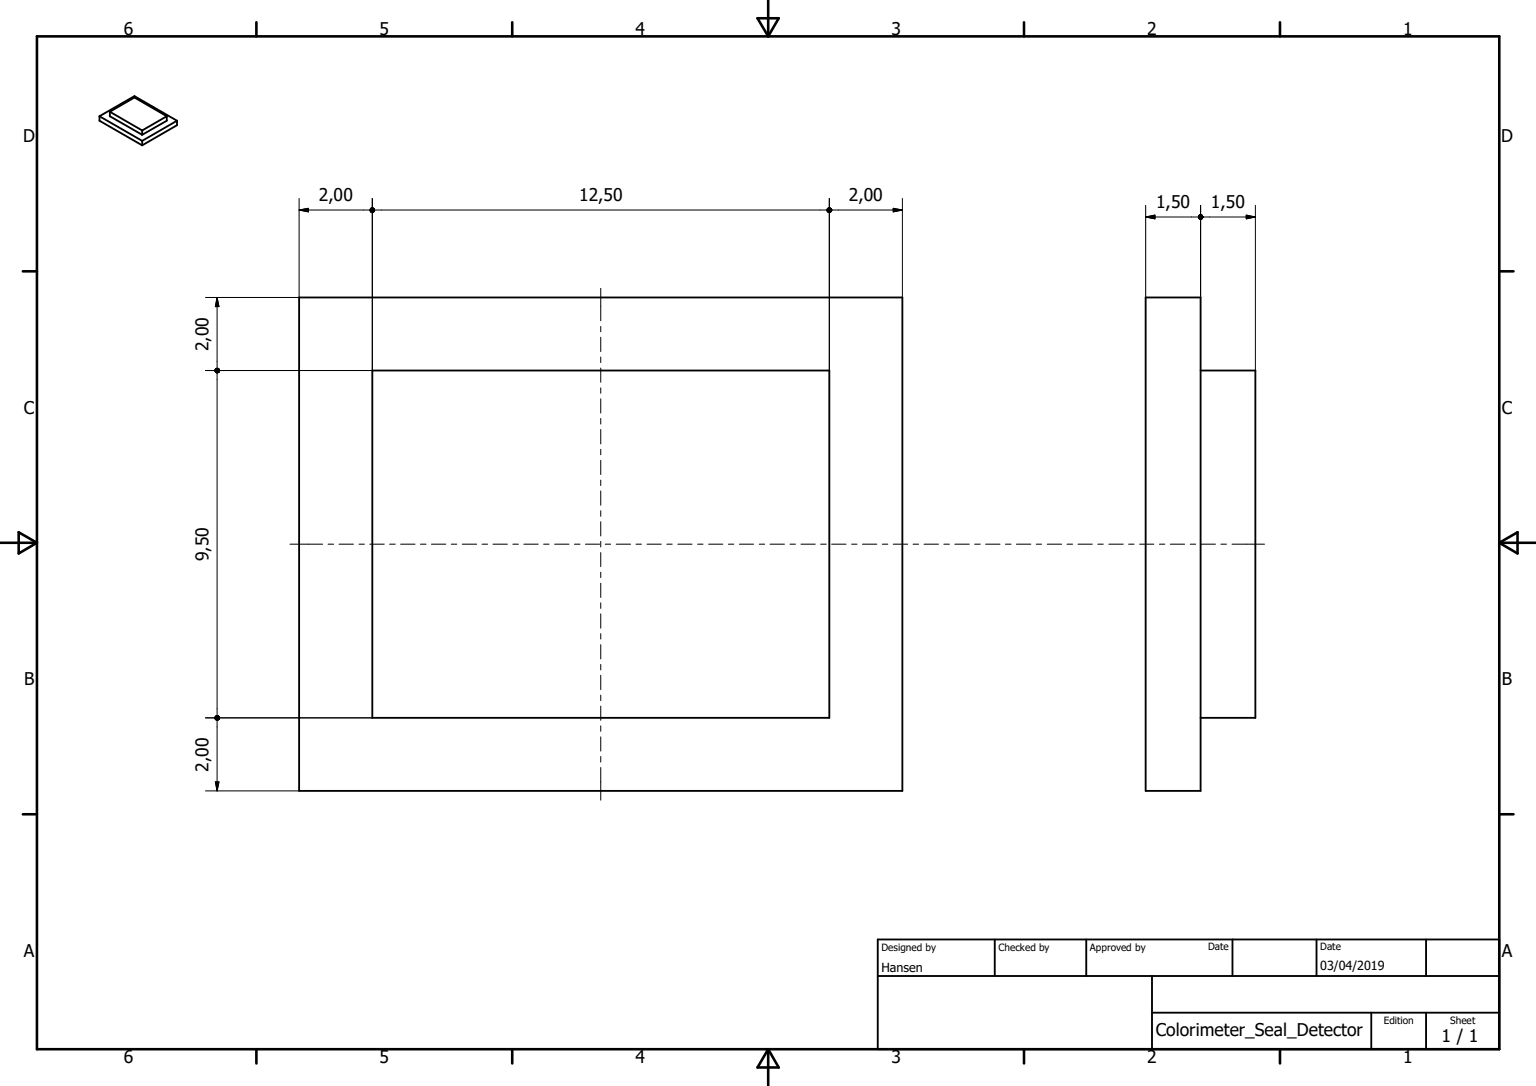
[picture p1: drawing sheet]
<svg xmlns="http://www.w3.org/2000/svg" width="420mm" height="297mm" viewBox="0 0 420 297" stroke-linecap="round" stroke-linejoin="round" font-family="sans-serif">
<g fill="none" stroke="#000" stroke-width=".51">
<path d="M27.2 31.8v1.2l11.7 6.8M27.2 31.8l9.6-5.5 11.6 6.7M27.2 31.8l11.7 6.7M30 30.6v1.2l8.9 5.1M30 30.6l6.8-3.9 8.8 5.1M30 30.6l8.9 5.1M38.9 35.7v1.2M38.9 38.5v1.3M45.6 31.8v1.2l-6.7 3.9M45.6 31.8l-6.7 3.9M48.4 33v1.2l-9.5 5.6M48.4 33l-9.5 5.5"/>
<path d="M81.8 81.4h165v134.9h-165zM313.4 81.4h15v134.9h-15zM101.8 101.3h125.1v95h-125.1zM328.4 101.3h15v95h-15M240.1 257h170v30h-170zM272.1 257v10M297.1 257v10M337.1 257v10M360.1 257v10M390.1 257v10M240.1 267h170M315.1 277h95"/>
<path d="M315.1 267v20M375.1 277v10M390.1 277v10"/>
</g>
<g fill="none" stroke="#000" stroke-width=".71">
<path d="M10.1 9.9h400v277.1h-400zM70.1 6.1v3.8M140.1 6.1v3.8M207.2 5h5.8l-2.9 4.9zM210.1 0v9.9M280.1 6.1v3.8M350.1 6.1v3.8M6.3 74.2h3.8M410.1 74.2h3.9M.1 148.5h10M5.1 145.6l5 2.9-5 2.9zM410.1 148.5h10"/>
<path d="M410.1 148.5l5-2.9v5.8zM6.3 222.7h3.8M410.1 222.7h3.9M70.1 287v3.9M140.1 287v3.9M210.1 287v10M210.1 287l2.9 5h-5.8zM280.1 287v3.9M350.1 287v3.9"/>
</g>
<g fill="none" stroke="#000" stroke-width=".27">
<path d="M81.8 57.4l2.6-.4v1zM81.8 57.4h19.4M81.8 54.3v27.1h-25.6M101.2 57.4h1.2l-1.2 .2zM101.2 57.6l1.2-.2-1.1 .3zM101.3 57.2l1.1 .2h-1.2zM101.3 57.7l1.1-.3-1 .5zM101.4 57l1 .4zM101.4 57l1 .4-1.1-.2zM101.4 57.9l1-.5-.9 .6zM101.5 56.9h.2l.7 .5zM101.5 58l.9-.6z"/>
<path d="M101.7 56.9l.7 .5zM101.7 58.1l.7-.7zM101.8 54.3v47h-45.6M101.9 56.9l.5 .5zM102.1 56.9l.3 .5zM102.2 57l.2 .4zM102.4 57.1v.3zM102.4 57.4l-.5 .7zM102.4 57.4l-.3 .6zM102.4 57.4l-.2 .6zM102.4 57.4v.4zM102.4 57.4v.3z"/>
<path d="M102.4 57.4h123.8M226.2 57.4h1.3l-1.3 .2zM226.2 57.6l1.3-.2-1.2 .3zM226.3 57.2l1.2 .2h-1.3zM226.3 57.7l1.2-.3-1.1 .5zM226.4 57l1.1 .4zM226.4 57l1.1 .4-1.2-.2zM226.4 57.9l1.1-.5-1 .6zM226.5 56.9h.2l.8 .5zM226.5 58l1-.6zM226.7 56.9l.8 .5zM226.7 58.1l.8-.7z"/>
<path d="M226.9 54.3v47M226.9 56.9l.6 .5zM227.1 56.9l.4 .5zM227.2 57l.3 .4zM227.4 57.1l.1 .3zM227.5 57.4l-.6 .7zM227.5 57.4l-.4 .6zM227.5 57.4l-.3 .6zM227.5 57.4l-.1 .4zM227.5 57.4l-.1 .3zM227.5 57.4h19.3M244.3 57l2.5 .4-2.5 .6z"/>
<path d="M246.8 54.3v27.1M313.4 59.4l2.5-.6v1.1zM313.4 59.4h14.4M313.4 56.2v25.2M327.8 59.3l1.2 .1h-1.2zM327.8 59.4h1.2l-1.1 .2zM327.9 59.1l1.1 .3-1.2-.1zM327.9 59.6l1.1-.2-1.1 .4zM327.9 58.9l.2-.1 .9 .6zM327.9 58.9l1.1 .5-1.1-.3zM327.9 59.8l1.1-.4-.9 .5zM328.1 58.8l.1-.1 .8 .7z"/>
<path d="M328.1 59.9l.9-.5zM328.2 58.7l.8 .7zM328.2 59.9l.8-.5-.5 .6zM328.4 56.2v25.2M328.5 58.7l.5 .7zM328.6 58.8l.4 .6zM328.8 58.8l.2 .6zM328.9 59l.1 .4zM329 59.4l-.5 .6zM329 59.4l-.4 .5zM329 59.4l-.2 .5zM329 59.4l-.1 .3z"/>
<path d="M329 59.4v.2zM329 59.4h14.4M340.9 58.8l2.5 .6-2.5 .5zM343.4 56.2v45.1M164.3 78.9v8.9M59.4 81.4l.5 2.5h-1zM59.4 81.4v19.3M164.3 89.3v1.5M164.3 92.2v4M164.3 97.7v1.5M58.8 101.3h1.2l-1.2 .2zM58.8 101.5l1.2-.2-1.2 .3z"/>
<path d="M58.8 101.1l1.2 .2h-1.2zM58.8 101.6l1.2-.3-1 .5zM59 100.9l1 .4zM59 100.9l1 .4-1.2-.2zM59 101.8l1-.5-.9 .6zM59.1 100.8h.2l.7 .5zM59.1 101.9l.9-.6-.7 .7zM59.3 100.8l.2-.1 .5 .6zM59.3 102l.7-.7zM59.4 102v93.7M59.5 100.7l.5 .6zM59.6 100.8l.4 .5z"/>
<path d="M59.8 100.9l.2 .4zM59.9 101l.1 .3zM60 101.3l-.5 .7zM60 101.3l-.4 .6zM60 101.3l-.2 .6zM60 101.3l-.1 .4zM60 101.3v.2zM164.3 100.7v3.9M164.3 106.1v1.5M164.3 109.1v3.9M164.3 114.5v1.5M164.3 117.5v3.9"/>
<path d="M164.3 122.9v1.5M164.3 125.9v3.9M164.3 131.3v1.5M164.3 134.3v3.9M164.3 139.7v1.5M79.3 148.8h9M89.7 148.8h1.6M92.7 148.8h4M98.2 148.8h1.5M101.2 148.8h3.9M106.6 148.8h1.5M109.6 148.8h3.9"/>
<path d="M115 148.8h1.5M118 148.8h4M123.4 148.8h1.6M126.4 148.8h4M131.9 148.8h1.5M134.9 148.8h3.9M140.3 148.8h1.5M143.3 148.8h3.9M148.7 148.8h1.5M151.7 148.8h3.9M157.1 148.8h1.6M160.1 148.8h3.9"/>
<path d="M164.3 142.7v3.9M164.3 148.1v1.5M164.3 151.1v3.9M164.3 156.5v1.5M164.3 159.5v3.9M165.6 148.8h1.4M168.6 148.8h3.9M174 148.8h1.5M177 148.8h3.9M182.4 148.8h1.5M185.4 148.8h3.9M190.8 148.8h1.5"/>
<path d="M193.8 148.8h3.9M199.3 148.8h1.4M202.3 148.8h3.9M207.7 148.8h1.5M210.6 148.8h4M216.1 148.8h1.5M219.1 148.8h3.9M224.5 148.8h1.5M227.5 148.8h3.9M232.9 148.8h1.5M235.9 148.8h3.9M241.3 148.8h1.6"/>
<path d="M244.3 148.8h4M249.8 148.8h1.5M252.8 148.8h3.9M258.2 148.8h1.5M261.2 148.8h3.9M266.6 148.8h1.5M269.6 148.8h3.9M275 148.8h1.6M278 148.8h4M283.5 148.8h1.4M286.5 148.8h3.9M291.9 148.8h1.5"/>
<path d="M294.9 148.8h3.9M300.3 148.8h1.5M303.3 148.8h3.9M308.7 148.8h1.5M311.7 148.8h3.9M317.1 148.8h1.5M320.1 148.8h4M325.6 148.8h1.5M328.6 148.8h3.9M334 148.8h1.5M337 148.8h8.9M164.3 164.9v1.5"/>
<path d="M164.3 167.9v3.9M164.3 173.3v1.5M164.3 176.3v3.9M56.2 196.3h45.6M58.8 196.3h1.2l-1.2 .2zM58.8 196.5l1.2-.2-1.2 .3zM58.8 196.1l1.2 .2h-1.2zM58.8 196.6l1.2-.3-1 .5zM59 195.9l1 .4zM59 195.9l1 .4-1.2-.2zM59 196.8l1-.5-.9 .6zM59.1 195.8l.2-.1 .7 .6z"/>
<path d="M59.1 196.9l.9-.6-.7 .7zM59.3 195.7l.7 .6zM59.3 197l.7-.7zM59.4 197v19.3M59.5 195.7l.5 .6zM59.6 195.7l.4 .6zM59.8 195.9l.2 .4zM59.9 196l.1 .3zM60 196.3l-.5 .7zM60 196.3l-.4 .6zM60 196.3l-.2 .5zM60 196.3l-.1 .4z"/>
<path d="M60 196.3v.2zM164.3 181.7v1.5M164.3 184.7v3.9M164.3 190.1v1.5M164.3 193.1v3.9M164.3 198.5v1.5M56.2 216.3h25.6M58.9 213.9h1l-.5 2.4zM164.3 201.5v3.9M164.3 206.9v1.5M164.3 209.9v9"/>
</g>
<g fill="#000">
<path d="M81.8 57.4l2.6-.4v1zM102.4 57.1v.3zM102.2 57l.2 .4zM102.1 56.9l.3 .5zM101.9 56.9l.5 .5zM101.7 56.9l.7 .5zM101.5 56.9h.2l.7 .5zM101.4 57l1 .4zM101.4 57l1 .4-1.1-.2zM101.3 57.2l1.1 .2h-1.2zM101.2 57.4h1.2l-1.2 .2zM101.2 57.6l1.2-.2-1.1 .3z"/>
<path d="M101.3 57.7l1.1-.3-1 .5zM101.4 57.9l1-.5-.9 .6zM101.5 58l.9-.6zM101.7 58.1l.7-.7zM102.4 57.4l-.5 .7zM102.4 57.4l-.3 .6zM102.4 57.4l-.2 .6zM102.4 57.4v.4zM102.4 57.4v.3zM227.4 57.1l.1 .3zM227.2 57l.3 .4zM227.1 56.9l.4 .5z"/>
<path d="M226.9 56.9l.6 .5zM226.7 56.9l.8 .5zM226.5 56.9h.2l.8 .5zM226.4 57l1.1 .4zM226.4 57l1.1 .4-1.2-.2zM226.3 57.2l1.2 .2h-1.3zM226.2 57.4h1.3l-1.3 .2zM226.2 57.6l1.3-.2-1.2 .3zM226.3 57.7l1.2-.3-1.1 .5zM226.4 57.9l1.1-.5-1 .6zM226.5 58l1-.6zM226.7 58.1l.8-.7z"/>
<path d="M227.5 57.4l-.6 .7zM227.5 57.4l-.4 .6zM227.5 57.4l-.3 .6zM227.5 57.4l-.1 .4zM227.5 57.4l-.1 .3zM244.3 57l2.5 .4-2.5 .6zM313.4 59.4l2.5-.6v1.1zM328.9 59l.1 .4zM328.8 58.8l.2 .6zM328.6 58.8l.4 .6zM328.5 58.7l.5 .7zM328.2 58.7l.8 .7z"/>
<path d="M328.1 58.8l.1-.1 .8 .7zM327.9 58.9l.2-.1 .9 .6zM327.9 58.9l1.1 .5-1.1-.3zM327.9 59.1l1.1 .3-1.2-.1zM327.8 59.3l1.2 .1h-1.2zM327.8 59.4h1.2l-1.1 .2zM327.9 59.6l1.1-.2-1.1 .4zM327.9 59.8l1.1-.4-.9 .5zM328.1 59.9l.9-.5zM328.2 59.9l.8-.5-.5 .6zM329 59.4l-.5 .6zM329 59.4l-.4 .5z"/>
<path d="M329 59.4l-.2 .5zM329 59.4l-.1 .3zM329 59.4v.2zM340.9 58.8l2.5 .6-2.5 .5zM59.4 81.4l.5 2.5h-1zM59.9 101l.1 .3zM59.8 100.9l.2 .4zM59.6 100.8l.4 .5zM59.5 100.7l.5 .6zM59.3 100.8l.2-.1 .5 .6zM59.1 100.8h.2l.7 .5zM59 100.9l1 .4z"/>
<path d="M59 100.9l1 .4-1.2-.2zM58.8 101.1l1.2 .2h-1.2zM58.8 101.3h1.2l-1.2 .2zM58.8 101.5l1.2-.2-1.2 .3zM58.8 101.6l1.2-.3-1 .5zM59 101.8l1-.5-.9 .6zM59.1 101.9l.9-.6-.7 .7zM59.3 102l.7-.7zM60 101.3l-.5 .7zM60 101.3l-.4 .6zM60 101.3l-.2 .6zM60 101.3l-.1 .4z"/>
<path d="M60 101.3v.2zM59.9 196l.1 .3zM59.8 195.9l.2 .4zM59.6 195.7l.4 .6zM59.5 195.7l.5 .6zM59.3 195.7l.7 .6zM59.1 195.8l.2-.1 .7 .6zM59 195.9l1 .4zM59 195.9l1 .4-1.2-.2zM58.8 196.1l1.2 .2h-1.2zM58.8 196.3h1.2l-1.2 .2zM58.8 196.5l1.2-.2-1.2 .3z"/>
<path d="M58.8 196.6l1.2-.3-1 .5zM59 196.8l1-.5-.9 .6zM59.1 196.9l.9-.6-.7 .7zM59.3 197l.7-.7zM60 196.3l-.5 .7zM60 196.3l-.4 .6zM60 196.3l-.2 .5zM60 196.3l-.1 .4zM60 196.3v.2zM58.9 213.9h1l-.5 2.4z"/>
</g>
<g font-size="4.8">
<text x="33.9" y="9.6">6</text>
<text x="103.8" y="9.6">5</text>
<text x="173.9" y="9.6">4</text>
<text x="243.8" y="9.6">3</text>
<text x="313.8" y="9.6">2</text>
<text x="383.8" y="9.6">1</text>
<text x="6.4" y="38.9">D</text>
<text x="410.7" y="38.9">D</text>
<text x="87.2" y="55.1">2,00</text>
<text x="158.4" y="55.1">12,50</text>
<text x="232.2" y="55.1">2,00</text>
<text x="316.2" y="57">1,50</text>
<text x="331.2" y="57">1,50</text>
<text x="57" y="96.1" transform="rotate(-90 57 96.1)">2,00</text>
<text x="6.6" y="113.1">C</text>
<text x="410.8" y="113.1">C</text>
<text x="57" y="153.5" transform="rotate(-90 57 153.5)">9,50</text>
<text x="6.6" y="187.4">B</text>
<text x="410.8" y="187.4">B</text>
<text x="57" y="211" transform="rotate(-90 57 211)">2,00</text>
<text x="6.6" y="261.6">A</text>
<text x="410.8" y="261.6">A</text>
<text x="316.1" y="283.5">Colorimeter_Seal_Detector</text>
<text x="394.3" y="284.9">1 / 1</text>
<text x="33.9" y="290.9">6</text>
<text x="103.8" y="290.9">5</text>
<text x="173.9" y="290.9">4</text>
<text x="243.8" y="290.9">3</text>
<text x="313.8" y="290.9">2</text>
<text x="383.8" y="290.9">1</text>
</g>
<g font-size="3.4">
<text x="241.1" y="265.9">Hansen</text>
<text x="361.1" y="265.4">03/04/2019</text>
</g>
<g font-size="2.7">
<text x="241.1" y="260.1">Designed by</text>
<text x="273.1" y="260.1">Checked by</text>
<text x="298.1" y="260.1">Approved by</text>
<text x="330.4" y="260">Date</text>
<text x="361.1" y="260">Date</text>
<text x="378.5" y="280.1">Edition</text>
<text x="396.7" y="280.1">Sheet</text>
</g>
</svg>
